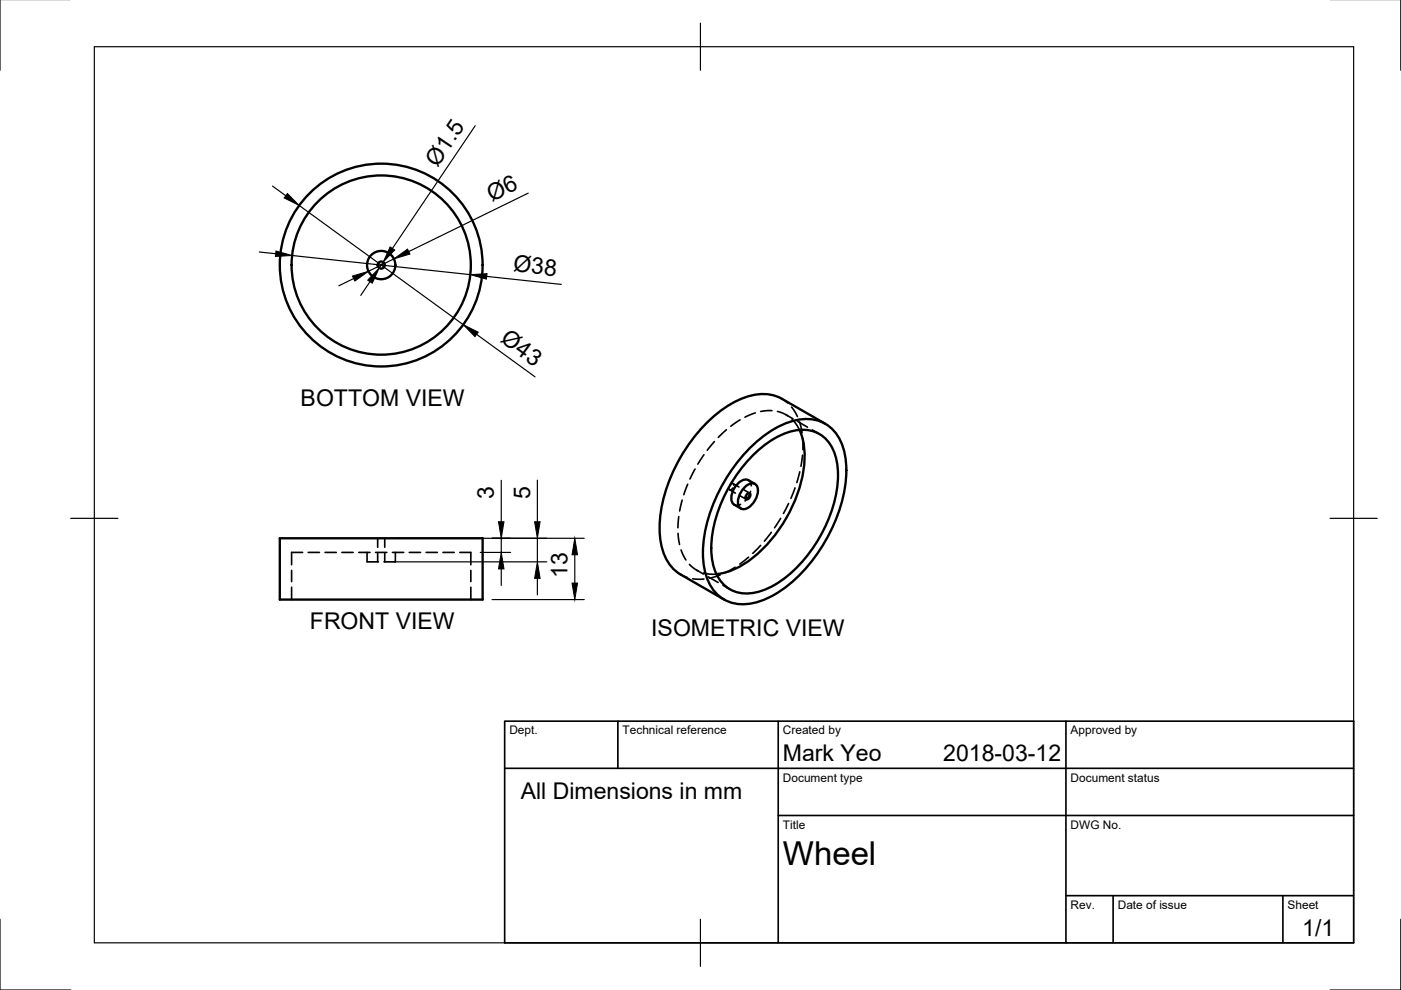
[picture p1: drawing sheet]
<svg xmlns="http://www.w3.org/2000/svg" width="297mm" height="210mm" viewBox="0 0 297 210" stroke-linecap="round" stroke-linejoin="round" font-family="sans-serif">
<!-- layer: Visible -->
<g fill="none" stroke="#000" stroke-width=".5">
<path d="M158.9 95.1a19.5 19.5 0 0 1 11.3-6.2 7.9 7.9 0 0 1 8.6 6 23.1 23.1 0 0 1-1.4 14.9 33.2 33.2 0 0 1-13.2 16.3 11.7 11.7 0 0 1-9.6 1.5 8.6 8.6 0 0 1-5.3-7 27.9 27.9 0 0 1 4.2-18.4 35.5 35.5 0 0 1 5.4-7.1zM159.3 96.9a17.2 17.2 0 0 1 10.5-5.8 6.9 6.9 0 0 1 7.2 5.1 20.5 20.5 0 0 1-1.4 14 29.4 29.4 0 0 1-11.4 13.8 10 10 0 0 1-9 1.2 8.3 8.3 0 0 1-4.3-7.3 28 28 0 0 1 6.2-18.5zM169.5 91.2a18 18 0 0 1-.2 12.8 29.1 29.1 0 0 1-12.9 16.4 12.2 12.2 0 0 1-4.5 1.3M175 89.8l-9.2-5.2a10.4 10.4 0 0 0-10.1 .6 32.9 32.9 0 0 0-14.6 19.1 21.4 21.4 0 0 0-.5 12.7 8.6 8.6 0 0 0 3.7 4.8l9.2 5.3M59.3 114.1h43v13h-43zM157.6 103.6a2.29 2.29 0 0 1 2.5-1 2.54 2.54 0 0 1 .1 3.2 3.4 3.4 0 0 1-2.7 2.2 1.48 1.48 0 0 1-1-2.2 5 5 0 0 1 1.1-2.2zM158.4 104.8l.4-.3a.76 .76 0 0 1 .2 .9 .76 .76 0 0 1-.9 .4v-.5zM160.1 102.6l-1.4-.8a2.29 2.29 0 0 0-2.7 1.2 3.6 3.6 0 0 0-.6 3.7l1.7 1.1"/>
<circle cx="80.8" cy="56.2" r="21.5"/>
<circle cx="80.8" cy="56.2" r="3"/>
<circle cx="80.8" cy="56.2" r=".75"/>
<circle cx="80.8" cy="56.2" r="19"/>
</g>
<!-- layer: Hidden -->
<g fill="none" stroke="#000" stroke-width=".35">
<path d="M147.4 99.4l-1.1 2.2M149.2 96.4l-1.3 2M151.5 93.6l-1.5 1.9M154 91.1l-1.7 1.6M156.9 89l-2 1.4M160.1 87.5l-2.2 .9M163.7 87.1l-2.4 .1M164.8 87.2l1.1 .4 1.1 .6M165.8 84.6l1.2 .8M166.6 87.9l1.5 .9M167.8 86.3l1.3 2M167.9 88.9l.8 1 .8 1.3"/>
<path d="M169.2 89.4l2 1.2M169.5 89.4l.6 2.4M170.1 96.5l-.3 2.4M170.2 92.9v2.4M172.2 91.2l1.5 .8M64.2 117.1h-2.4v2.6M65.3 117.1h2.4M68.9 117.1h2.4M72.5 117.1h2.4M76.1 117.1h2.3M77.8 117.1v2h2.4M79.6 117.1h2.4"/>
<path d="M80.1 114.1v1.9M80.1 117.2v1.9M81.6 114.1v1.9M81.6 117.2v1.9M83.2 117.1h2.4M83.8 117.1v2h-2.4M86.8 117.1h2.4M90.3 117.1h2.4M93.9 117.1h2.4M97.5 117.1h2.3v2.6M143.8 113.1l.3 2.3M143.9 109.5l-.2 2.4"/>
<path d="M144.4 116.6l1 2.1M144.6 106l-.5 2.3M145.8 102.7l-.8 2.2M146.2 119.7l.9 .8 1 .6M154.7 103.8l1.2 .8M155.4 103.5l-.6 .4-.3-.4M155.4 102.5l1.3 .8M155.6 102.9l-.1-.3-.2-.1-.6 .4M157 105.1l1.2 .8M157 106.9l-.7 .2-.6-.1M157.7 103.8l1.3 .8M158.7 101.8l.4 .5 .2 .7"/>
<path d="M158.7 118.1l-1.9 1.5M159.1 104.2l-.4 1.1-.7 .9M161.3 115.6l-1.7 1.7M163.5 112.9l-1.4 1.8M165.5 109.9l-1.3 2M167.2 106.7l-1.1 2.2M168.6 103.4l-.9 2.3M169.6 100l-.7 2.3M61.8 120.9v2.4M61.8 124.5v2.6M99.8 120.9v2.4M99.8 124.5v2.6"/>
<path d="M144.3 121.8l1.4 .6M146.9 122.7l2.3 .1M147.7 120.9l1.5 .8M149.2 121.5l1.4 .2h1.3M150.2 122.3l2.1 1.2M152.7 121.9l-2.3 .7M153.3 124.1l1.5 .8M155.9 120.3l-2.1 1.1"/>
</g>
<!-- layer: Border -->
<path d="M0 -.1v15M297 -.1v15M20 9.9h267v190h-267zM148.5 4.9v10M15 109.9h10M282 109.9h10M0 194.9v15h15M148.5 194.9v10M297 194.9v15h-15" fill="none" stroke="#000" stroke-width=".25"/>
<!-- layer: TitleBlock -->
<path d="M107 152.9h180v47h-180zM131 152.9v10M165 152.9v47M226 152.9v47M107 162.9h180M165 172.9h122M226 189.9h61M236 189.9v10M272 189.9v10" fill="none" stroke="#000" stroke-width=".35"/>
<!-- layer: Dimensions -->
<g fill="none" stroke="#000" stroke-width=".25">
<path d="M57.8 39.4l2.8 2.1M100.7 26.7l-17.5 26M55 53.4l3.5 .4M61.9 54.2l37.8 4M63.4 43.6l34.8 25.2M75 59.1l-3.2 1.5M78.4 59.7l-1.9 2.9M81.2 55.6l-.8 1.2M83.5 54.9l-5.4 2.6M103.2 58.6l15.8 1.7M112 40.9l-25.3 12.4M101 70.9l12.4 9"/>
<path d="M83.6 114.1h40.3M83.6 119.1h32.3M101.8 117.1h6.5M106.3 101.8v8.8M106.3 114.1v3M113.9 101.8v8.8M113.9 114.1v5M121.9 117.6v6M104.3 127.1h19.6M106.3 120.6v3.5M113.9 122.6v3.5"/>
</g>
<g fill="#000" stroke="#000" stroke-width=".21">
<path d="M58.5 53.2l3.4 1-3.5 .2zM60.9 41l2.5 2.6-3.1-1.6zM74.7 58.5l3.4-1-2.9 2.1zM80.4 56.8l-1.5 3.2-.9-.6zM82.7 52.4l1 .6-2.5 2.6zM83.5 54.9l2.9-2.1 .5 1.1zM99.7 58.2l3.6-.2-.2 1.2zM98.2 68.8l3.2 1.6-.7 1zM105.7 110.6h1.2l-.6 3.5zM113.3 110.6h1.2l-.6 3.5zM121.9 114.1l.5 3.5h-1.1zM106.3 117.1l.6 3.5h-1.2z"/>
<path d="M113.9 119.1l.6 3.5h-1.2zM121.3 123.6h1.1l-.5 3.5z"/>
</g>
<text font-size="7" x="166" y="183.4">Wheel</text>
<g font-size="4.9">
<text x="92.7" y="35.6" transform="rotate(-56 92.7 35.6)">Ø1.5</text>
<text x="104.3" y="42.9" transform="rotate(-26 104.3 42.9)">Ø6</text>
<text x="108.7" y="57.5" transform="rotate(6 108.7 57.5)">Ø38</text>
<text x="105.9" y="72.4" transform="rotate(36 105.9 72.4)">Ø43</text>
<text x="63.7" y="86.2">BOTTOM VIEW</text>
<text x="104.7" y="105.8" transform="rotate(-90 104.7 105.8)">3</text>
<text x="112.4" y="105.8" transform="rotate(-90 112.4 105.8)">5</text>
<text x="120.3" y="122.5" transform="rotate(-90 120.3 122.5)">13</text>
<text x="65.7" y="133.4">FRONT VIEW</text>
<text x="138.1" y="134.8">ISOMETRIC VIEW</text>
<text x="166" y="161.4">Mark Yeo</text>
<text x="200" y="161.4">2018-03-12</text>
<text x="110.4" y="169.5">All Dimensions in mm</text>
<text x="276.1" y="198.6">1/1</text>
</g>
<g font-size="2.5">
<text x="108" y="155.7">Dept.</text>
<text x="132" y="155.7">Technical reference</text>
<text x="166" y="155.7">Created by</text>
<text x="227" y="155.7">Approved by</text>
<text x="166" y="165.7">Document type</text>
<text x="227" y="165.7">Document status</text>
<text x="166" y="175.7">Title</text>
<text x="227" y="175.7">DWG No.</text>
<text x="227" y="192.7">Rev.</text>
<text x="237" y="192.7">Date of issue</text>
<text x="273" y="192.7">Sheet</text>
</g>
</svg>
